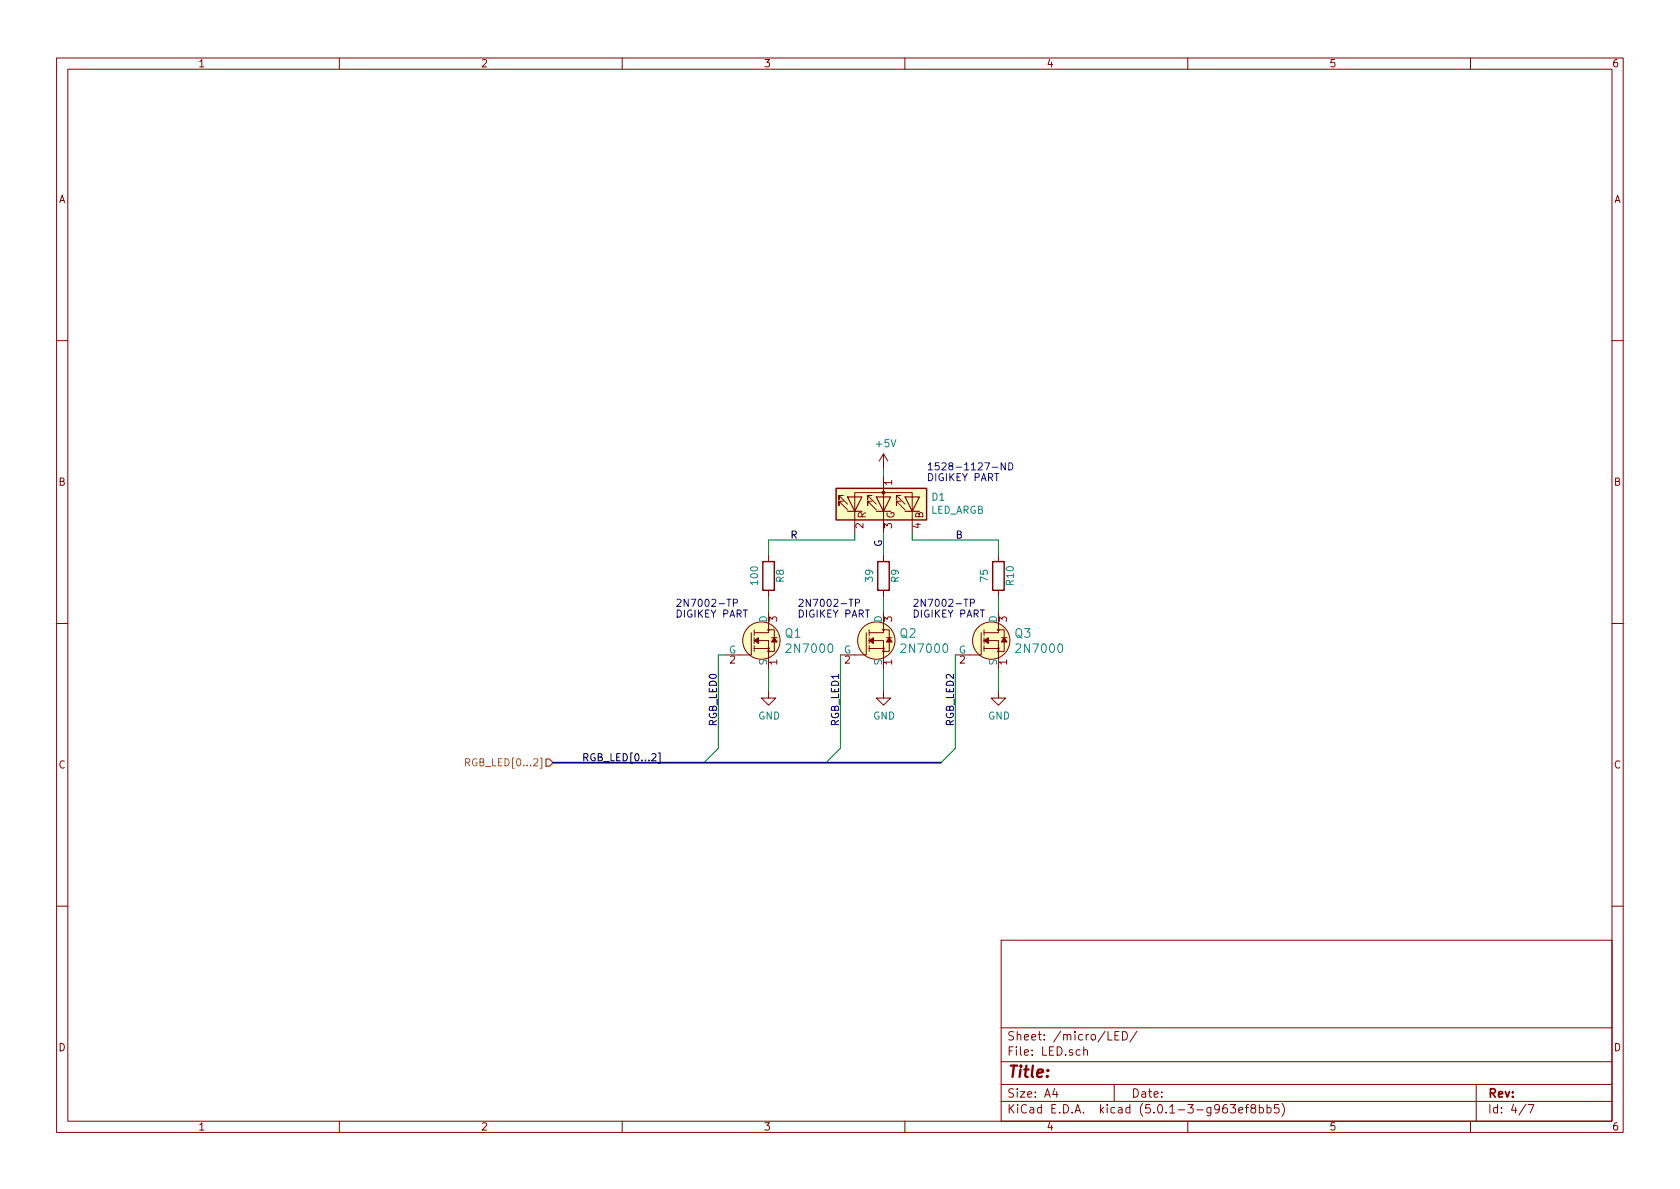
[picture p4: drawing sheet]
<svg xmlns="http://www.w3.org/2000/svg" width="297mm" height="210mm" viewBox="0 0 297 210" stroke-linecap="round" stroke-linejoin="round" font-family="sans-serif">
<g fill="none" stroke="#840000" stroke-width=".18">
<path d="M10 10.3h277v189.9h-277zM12 12.2h273v186.1h-273zM60 10.3v1.9M110 10.3v1.9M160 10.3v1.9M210 10.3v1.9M260 10.3v1.9M10 60.2h2M285 60.2h2M135.9 98v1.3M149.1 88.6h-.8v.8v-.8l1.6 1.6M149.1 87.6h-.8v.8v-.8l1.6 1.5"/>
<path d="M149.9 87.9h.1M151.1 94.2v-7.1h10.2v7.1M154.2 88.6h-.8v.8v-.8l1.5 1.6M154.2 87.6h-.8v.8v-.8l1.5 1.5M156.2 80.3v2.5M156.2 84.1v10.1M156.2 98v1.3M156.2 80.3l-.8 1.2M156.2 80.3l.8 1.2M159.3 88.6h-.8v.8v-.8l1.5 1.6M159.3 87.6h-.8v.8v-.8l1.5 1.5M176.5 98v1.3"/>
<path d="M10 110.3h2M132.8 111.9v3.9h-4.5M133.3 113.3h2.6v5.1M133.3 114.7h2.6M133.3 111.4v1M133.3 112.8v1M133.3 114.2v1M135.8 111.4h1.1v3.8h-1.1M135.9 108.2v3.7h-2.6M135.9 104.4v1.3M136.4 112.8h1M153.2 111.9v3.9h-4.6"/>
<path d="M153.7 113.3h2.5v5.1M153.7 114.7h2.5M153.7 111.4v1M153.7 112.8v1M153.7 114.2v1M156.1 111.4h1.1v3.8h-1.1M156.2 108.2v3.7h-2.5M156.2 104.4v1.3M156.7 112.8h1M173.5 111.9v3.9h-4.6M174 113.3h2.5v5.1M174 114.7h2.5"/>
<path d="M174 111.4v1M174 112.8v1M174 114.2v1M176.4 111.4h1.1v3.8h-1.1M176.5 108.2v3.7h-2.5M176.5 104.4v1.3M177 112.8h1.1M285 110.3h2M135.9 122.2v1.2h1.3l-1.3 1.3-1.3-1.3h1.3M156.2 122.2v1.2h1.3l-1.3 1.3-1.3-1.3h1.3M176.5 122.2v1.2h1.3l-1.3 1.3-1.2-1.3h1.2M10 160.2h2"/>
<path d="M177 166.3h108v32h-108zM285 160.2h2M60 198.3v1.9M110 198.3v1.9M160 198.3v1.9M177 194.8h108M177 191.8h108M177 187.8h108M177 181.8h108M186.5 192.5l-.4 1h1M186.8 193v1M191.6 185.7h.1a.37 .37 0 0 1 .6 .1v.8"/>
<path d="M191.6 185.1v1.5M195.9 182.4v1.5h.7M197 191.8v3M197.1 183.1h.5M197.8 182.4h-.7v1.5h.7M198.5 182.4a.76 .76 0 0 1 .8 .8 .76 .76 0 0 1-.8 .7zM201 182.3l-1.2 2M210 198.3v1.9M217.5 195.3h1l-.5 .6 .4 .1v.7l-.2 .1-.7-.1M219 196.3l.7-.1v-.3l-.4-.1-.3 .2 .1 .7h.6M220.2 195.8h.6M220.8 195.3l-.4 .1v.1v1.3"/>
<path d="M221.5 196l-.3-.3v-.2a.48 .48 0 0 1 .7-.1l.1 .2-.1 .3-.6 .1a.48 .48 0 0 0-.1 .7l.3 .1 .4-.1 .1-.4-.3-.3M222.7 195.9l.4-.1 .3 .3-.1 .6-.2 .1-.4-.1M222.7 195.3v1.5M224 195.9l.5-.1 .2 .3v.6l-.2 .1-.5-.1M224 195.3v1.5M226.1 195.3h-.7l-.1 .7 .2-.1 .5 .1 .2 .2-.1 .5-.2 .1-.6-.1M226.7 195.1a1.71 1.71 0 0 1 0 2.3M260 198.3v1.9M261 191.8v6.5M269.8 195.2l-1.2 2M270.2 195.3h1l-.6 1.5"/>
<circle cx="134.6" cy="113.3" r="3.3"/>
<circle cx="135.9" cy="111.4" r=".13"/>
<circle cx="135.9" cy="115.2" r=".13"/>
<circle cx="135.9" cy="114.7" r=".13"/>
<circle cx="154.9" cy="113.3" r="3.3"/>
<circle cx="156.2" cy="115.2" r=".13"/>
<circle cx="156.2" cy="114.7" r=".13"/>
<circle cx="156.2" cy="111.4" r=".13"/>
<circle cx="175.3" cy="113.3" r="3.3"/>
<circle cx="176.5" cy="114.7" r=".13"/>
<circle cx="176.5" cy="115.2" r=".13"/>
<circle cx="176.5" cy="111.4" r=".13"/>
</g>
<g fill="#ffffc2" stroke="#ffffc2" stroke-width=".18">
<path d="M147.8 86.4h16v5.5h-16z"/>
<circle cx="134.6" cy="113.3" r="3.3"/>
<circle cx="154.9" cy="113.3" r="3.3"/>
<circle cx="175.3" cy="113.3" r="3.3"/>
</g>
<g fill="#840000" stroke="#840000" stroke-width=".18">
<path d="M133.3 113.3l.8-.5v1z"/>
<path d="M136.9 112.8l.5 .7h-1z"/>
<path d="M153.7 113.3l.7-.5v1z"/>
<path d="M157.2 112.8l.5 .7h-1z"/>
<path d="M174 113.3l.8-.5v1z"/>
<path d="M177.5 112.8l.6 .7h-1.1z"/>
<circle cx="156.2" cy="87.1" r=".25"/>
</g>
<path d="M134.9 99.3h2v5.1h-2zM147.8 86.4h16v5.5h-16zM155.2 99.3h2v5.1h-2zM175.5 99.3h2v5.1h-2z" fill="none" stroke="#840000" stroke-width=".25"/>
<g fill="none" stroke="#008400" stroke-width=".18">
<path d="M151.1 94.2v1.3h-15.2v2.5M156.2 82.8v1.3M156.2 94.2v3.8M161.3 94.2v1.3h15.2v2.5M128.3 115.8h-1.3v16.5l-2.5 2.6M135.9 105.7v2.5M135.9 118.4v3.8M148.6 115.8v16.5l-2.6 2.6M156.2 105.7v2.5M156.2 118.4v3.8M168.9 115.8v16.5l-2.5 2.6M176.5 105.7v2.5"/>
<path d="M176.5 118.4v3.8"/>
</g>
<path d="M82.3 134.8h.6l.2-.2-.1-.3-.2-.1h-.5v1.2M82.6 134.8l.5 .6" fill="none" stroke="#848400" stroke-width=".18"/>
<path d="M96.5 134.2h.7l.6 .7-.6 .6h-.7z" fill="none" stroke="#848400" stroke-width=".25"/>
<path d="M116.4 133.1h.3v1.9h-.3" fill="none" stroke="#000" stroke-width=".18"/>
<path d="M149.9 87.9h2.5l-1.3 2.5zM149.9 90.4h2.5M154.9 87.9h2.6l-1.3 2.5zM154.9 90.4h2.6M160 87.9h2.6l-1.3 2.5zM160 90.4h2.6" fill="none" stroke="#840000" stroke-width=".2"/>
<path d="M175.4 82.6h1M177.7 81.8v1.3l-.7-1.3v1.3M178.4 81.8a.64 .64 0 0 1 .7 .7 .64 .64 0 0 1-.7 .6zM128.5 106h.7M129.7 106.6h.6v-.5l-.2-.1h-.4v1.2M150.1 106h.7M151.3 106.6h.6v-.5l-.2-.1h-.4v1.2M170.4 106h.7M171.6 106.6h.6v-.5l-.1-.1h-.5v1.2" fill="none" stroke="#0000c2" stroke-width=".18"/>
<path d="M97.8 134.9h68.6" fill="none" stroke="#000084" stroke-width=".3"/>
<text font-size="2.8" fill="#840000" x="178" y="190.5">Title:</text>
<g font-size="2.1" fill="#008484">
<text x="138.8" y="112.8">Q1</text>
<text x="159.2" y="112.8">Q2</text>
<text x="179.5" y="112.8">Q3</text>
<text x="139.4" y="115.5">2N7000</text>
<text x="159.7" y="115.5">2N7000</text>
<text x="180.1" y="115.5">2N7000</text>
</g>
<g font-size="2.1" fill="#840000">
<text x="178" y="184">Sheet: /micro/LED/</text>
<text x="178" y="186.7">File: LED.sch</text>
<text x="178" y="196.9">KiCad E.D.A. kicad (5.0.1-3-g963ef8bb5)</text>
<text x="178" y="194.1">Size: A4</text>
<text x="200" y="194.1">Date:</text>
<text x="263" y="194.1">Rev:</text>
<text x="263" y="196.9">Id: 4/7</text>
</g>
<g font-size="1.8" fill="#840000">
<text x="35" y="11.9">1</text>
<text x="85" y="11.9">2</text>
<text x="135" y="11.9">3</text>
<text x="185" y="11.9">4</text>
<text x="235" y="11.9">5</text>
<text x="285" y="11.9">6</text>
<text x="10.4" y="35.9">A</text>
<text x="285.4" y="35.9">A</text>
<text x="10.4" y="85.9">B</text>
<text x="157.7" y="85.8" transform="rotate(-90 157.7 85.8)">1</text>
<text x="285.4" y="85.9">B</text>
<text x="152.7" y="93.4" transform="rotate(-90 152.7 93.4)">2</text>
<text x="153.1" y="91.7" transform="rotate(-90 153.1 91.7)">R</text>
<text x="157.7" y="93.4" transform="rotate(-90 157.7 93.4)">3</text>
<text x="158.2" y="91.7" transform="rotate(-90 158.2 91.7)">G</text>
<text x="162.8" y="93.4" transform="rotate(-90 162.8 93.4)">4</text>
<text x="163.2" y="91.7" transform="rotate(-90 163.2 91.7)">B</text>
<text x="137.4" y="110" transform="rotate(-90 137.4 110)">3</text>
<text x="157.7" y="110" transform="rotate(-90 157.7 110)">3</text>
<text x="178.1" y="110" transform="rotate(-90 178.1 110)">3</text>
<text x="129.1" y="117.3">2</text>
<text x="137.4" y="117.6" transform="rotate(-90 137.4 117.6)">1</text>
<text x="149.4" y="117.3">2</text>
<text x="157.7" y="117.6" transform="rotate(-90 157.7 117.6)">1</text>
<text x="169.7" y="117.3">2</text>
<text x="178.1" y="117.6" transform="rotate(-90 178.1 117.6)">1</text>
<text x="10.4" y="135.9">C</text>
<text x="285.4" y="135.9">C</text>
<text x="10.4" y="185.9">D</text>
<text x="285.4" y="185.9">D</text>
<text x="35" y="199.9">1</text>
<text x="85" y="199.9">2</text>
<text x="135" y="199.9">3</text>
<text x="185" y="199.9">4</text>
<text x="235" y="199.9">5</text>
<text x="285" y="199.9">6</text>
</g>
<g font-size="1.8" fill="#008484">
<text x="155" y="79.1">+5V</text>
<text x="164.8" y="88.5">D1</text>
<text x="164.5" y="90.9">LED_ARGB</text>
<text x="134" y="103.3" transform="rotate(-90 134 103.3)">100</text>
<text x="138.6" y="103" transform="rotate(-90 138.6 103)">R8</text>
<text x="154.4" y="102.8" transform="rotate(-90 154.4 102.8)">39</text>
<text x="158.9" y="103" transform="rotate(-90 158.9 103)">R9</text>
<text x="174.7" y="102.8" transform="rotate(-90 174.7 102.8)">75</text>
<text x="179.2" y="103.4" transform="rotate(-90 179.2 103.4)">R10</text>
<text x="135.6" y="110.1" transform="rotate(-90 135.6 110.1)">D</text>
<text x="156" y="110.1" transform="rotate(-90 156 110.1)">D</text>
<text x="176.3" y="110.1" transform="rotate(-90 176.3 110.1)">D</text>
<text x="128.9" y="115.6">G</text>
<text x="135.6" y="117.7" transform="rotate(-90 135.6 117.7)">S</text>
<text x="149.2" y="115.6">G</text>
<text x="156" y="117.7" transform="rotate(-90 156 117.7)">S</text>
<text x="169.5" y="115.6">G</text>
<text x="176.3" y="117.7" transform="rotate(-90 176.3 117.7)">S</text>
<text x="134.1" y="127.2">GND</text>
<text x="154.4" y="127.2">GND</text>
<text x="174.7" y="127.2">GND</text>
</g>
<g font-size="1.8" fill="#0000c2">
<text x="163.8" y="83.2">1528-1127-ND</text>
<text x="163.8" y="85.1">DIGIKEY PART</text>
<text x="119.4" y="107.3">2N7002-TP</text>
<text x="141" y="107.3">2N7002-TP</text>
<text x="161.3" y="107.3">2N7002-TP</text>
<text x="119.4" y="109.2">DIGIKEY PART</text>
<text x="141" y="109.2">DIGIKEY PART</text>
<text x="161.3" y="109.2">DIGIKEY PART</text>
</g>
<g font-size="1.8">
<text x="139.7" y="95.2">R</text>
<text x="168.9" y="95.2">B</text>
<text x="156" y="96.8" transform="rotate(-90 156 96.8)">G</text>
<text x="126.7" y="128.5" transform="rotate(-90 126.7 128.5)">RGB_LED0</text>
<text x="148.3" y="128.5" transform="rotate(-90 148.3 128.5)">RGB_LED1</text>
<text x="168.7" y="128.5" transform="rotate(-90 168.7 128.5)">RGB_LED2</text>
<text x="102.9" y="134.6">RGB_LED[0...2]</text>
</g>
<text font-size="1.8" fill="#848400" x="83.2" y="135.5">RGB_LED[0...2]</text>
</svg>
